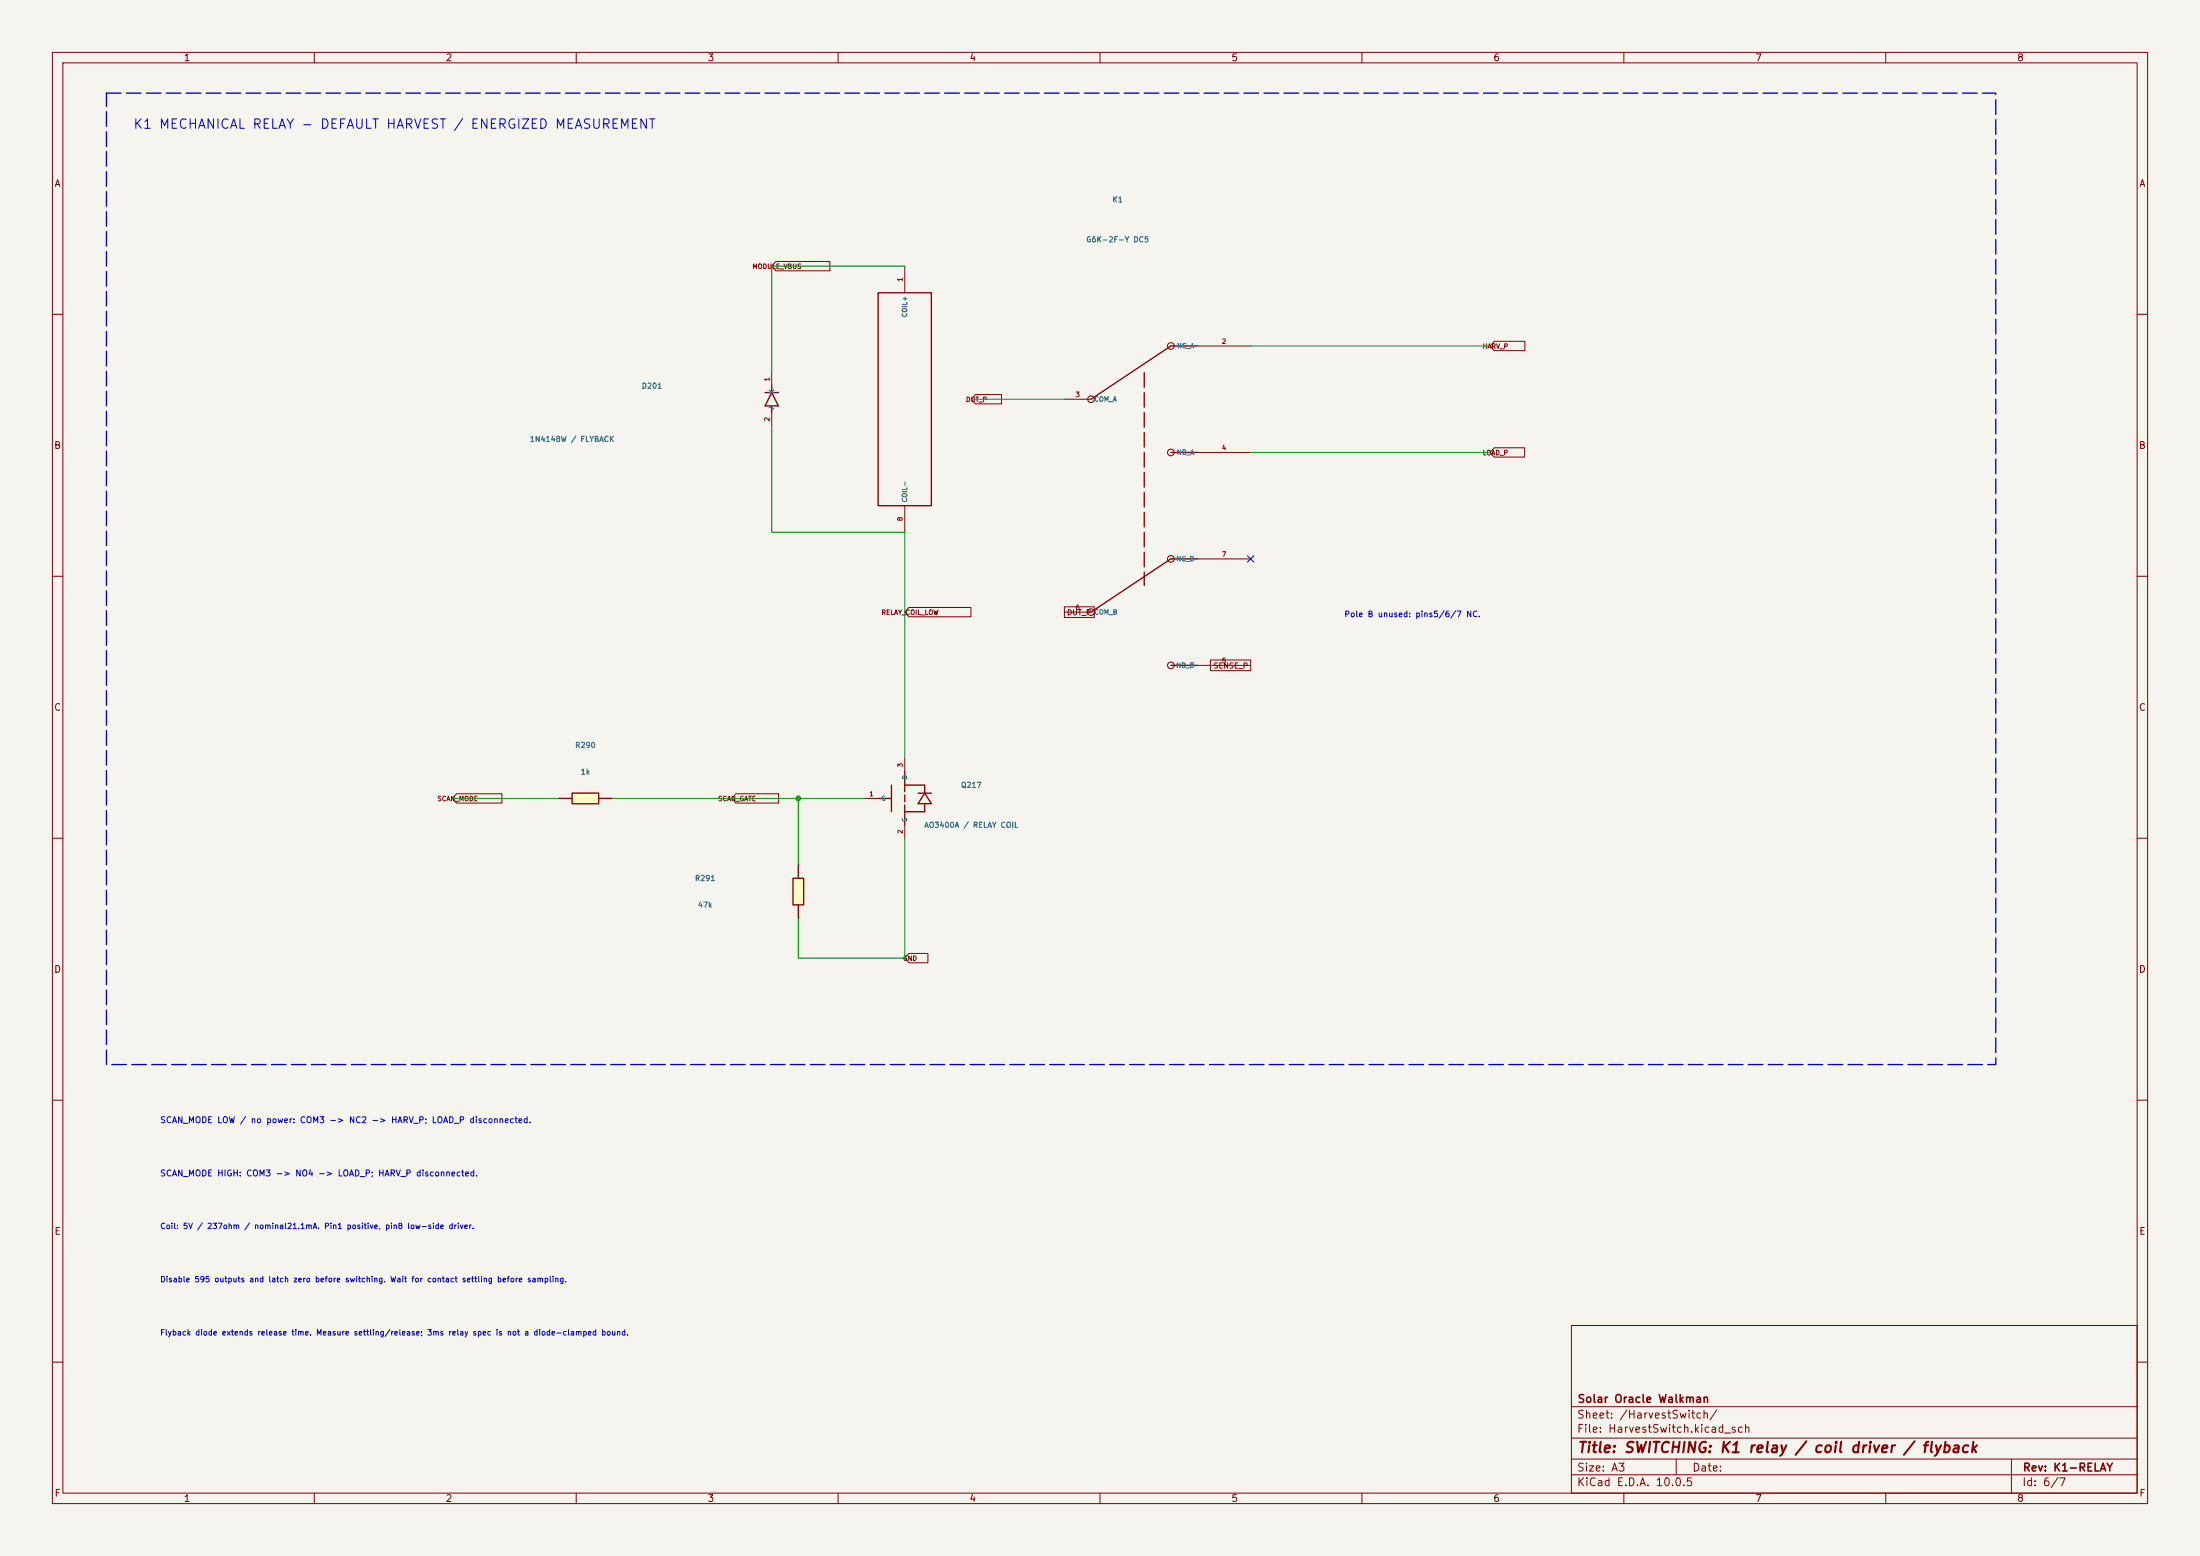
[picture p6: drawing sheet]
(kicad_sch
 (version 20260306)
 (generator "eeschema")
 (generator_version "10.0")
 (paper "A3")
 (title_block
  (title "SWITCHING: K1 relay / coil driver / flyback")
  (rev "K1-RELAY")
  (company "Solar Oracle Walkman"))
 (lib_symbols
  (symbol "solar_oracle:AO3400A_CS"
   (pin_names
    (offset 0.5)) (exclude_from_sim no) (in_bom yes) (on_board yes)
   (in_pos_files yes)
   (duplicate_pin_numbers_are_jumpers no)
   (property "Reference" "U" (at 0 10 0) (show_name no) (do_not_autoplace no) (effects (font (size 0.9 0.9))))
   (property "Value" "AO3400A_CS" (at 0 -10 0) (show_name no) (do_not_autoplace no) (effects (font (size 0.9 0.9))))
   (property "Footprint" "" (at 0 0 0) (show_name no) (do_not_autoplace no) (hide yes) (effects (font (size 1.27 1.27))))
   (property "Datasheet" "" (at 0 0 0) (show_name no) (do_not_autoplace no) (hide yes) (effects (font (size 1.27 1.27))))
   (property "Description" "" (at 0 0 0) (show_name no) (do_not_autoplace no) (hide yes) (effects (font (size 1.27 1.27))))
   (symbol "AO3400A_CS_0_1"
    (polyline (pts (xy -5.08 0) (xy -2.54 0)) (stroke (width 0.254) (type default)) (fill (type none)))
    (polyline (pts (xy -2.54 -2.54) (xy -2.54 2.54)) (stroke (width 0.254) (type default)) (fill (type none)))
    (polyline (pts (xy 0 2.54) (xy 0 5.08)) (stroke (width 0.254) (type default)) (fill (type none)))
    (polyline (pts (xy 0 2.54) (xy 3.81 2.54)) (stroke (width 0.254) (type default)) (fill (type none)))
    (polyline (pts (xy 0 1.27) (xy 0 2.54)) (stroke (width 0.254) (type default)) (fill (type none)))
    (polyline (pts (xy 0 -0.635) (xy 0 0.635)) (stroke (width 0.254) (type default)) (fill (type none)))
    (polyline (pts (xy 0 -2.54) (xy 0 -1.27)) (stroke (width 0.254) (type default)) (fill (type none)))
    (polyline (pts (xy 0 -2.54) (xy 0 -5.08)) (stroke (width 0.254) (type default)) (fill (type none)))
    (polyline (pts (xy 0 -2.54) (xy 3.81 -2.54)) (stroke (width 0.254) (type default)) (fill (type none)))
    (polyline (pts (xy 2.54 1) (xy 5.08 1)) (stroke (width 0.254) (type default)) (fill (type none)))
    (polyline (pts (xy 2.54 -1) (xy 5.08 -1)) (stroke (width 0.254) (type default)) (fill (type none)))
    (polyline (pts (xy 3.81 2.54) (xy 3.81 1)) (stroke (width 0.254) (type default)) (fill (type none)))
    (polyline (pts (xy 3.81 1) (xy 2.54 -1)) (stroke (width 0.254) (type default)) (fill (type none)))
    (polyline (pts (xy 3.81 -2.54) (xy 3.81 -1)) (stroke (width 0.254) (type default)) (fill (type none)))
    (polyline (pts (xy 5.08 -1) (xy 3.81 1)) (stroke (width 0.254) (type default)) (fill (type none))))
   (symbol "AO3400A_CS_1_1"
    (pin input line (at -7.62 0 0) (length 2.54) (name "G" (effects (font (size 0.85 0.85)))) (number "1" (effects (font (size 0.85 0.85)))))
    (pin passive line (at 0 -7.62 90) (length 2.54) (name "S" (effects (font (size 0.85 0.85)))) (number "2" (effects (font (size 0.85 0.85)))))
    (pin passive line (at 0 7.62 270) (length 2.54) (name "D" (effects (font (size 0.85 0.85)))) (number "3" (effects (font (size 0.85 0.85))))))
   (embedded_fonts no))
  (symbol "solar_oracle:RELAY_FLYBACK"
   (pin_names
    (offset 0.5)) (exclude_from_sim no) (in_bom yes) (on_board yes)
   (in_pos_files yes)
   (duplicate_pin_numbers_are_jumpers no)
   (property "Reference" "D" (at 0 0 0) (show_name no) (do_not_autoplace no) (effects (font (size 1.016 1.016))))
   (property "Value" "1N4148W" (at 0 0 0) (show_name no) (do_not_autoplace no) (effects (font (size 1.016 1.016))))
   (property "Footprint" "" (at 0 0 0) (show_name no) (do_not_autoplace no) (hide yes) (effects (font (size 1.27 1.27))))
   (property "Datasheet" "" (at 0 0 0) (show_name no) (do_not_autoplace no) (hide yes) (effects (font (size 1.27 1.27))))
   (property "Description" "" (at 0 0 0) (show_name no) (do_not_autoplace no) (hide yes) (effects (font (size 1.27 1.27))))
   (symbol "RELAY_FLYBACK_0_1"
    (polyline (pts (xy -1.27 1.27) (xy 1.27 1.27)) (stroke (width 0.254) (type default)) (fill (type none)))
    (polyline (pts (xy -1.27 -1.27) (xy 1.27 -1.27)) (stroke (width 0.254) (type default)) (fill (type none)))
    (polyline (pts (xy 0 2.54) (xy 0 1.27)) (stroke (width 0.254) (type default)) (fill (type none)))
    (polyline (pts (xy 0 1.27) (xy -1.27 -1.27)) (stroke (width 0.254) (type default)) (fill (type none)))
    (polyline (pts (xy 0 -2.54) (xy 0 -1.27)) (stroke (width 0.254) (type default)) (fill (type none)))
    (polyline (pts (xy 1.27 -1.27) (xy 0 1.27)) (stroke (width 0.254) (type default)) (fill (type none))))
   (symbol "RELAY_FLYBACK_1_1"
    (pin passive line (at 0 5.08 270) (length 2.54) (name "K" (effects (font (size 0.9 0.9)))) (number "1" (effects (font (size 0.9 0.9)))))
    (pin passive line (at 0 -5.08 90) (length 2.54) (name "A" (effects (font (size 0.9 0.9)))) (number "2" (effects (font (size 0.9 0.9))))))
   (embedded_fonts no))
  (symbol "solar_oracle:RELAY_G6K_2F_Y"
   (pin_names
    (offset 0.5)) (exclude_from_sim no) (in_bom yes) (on_board yes)
   (in_pos_files yes)
   (duplicate_pin_numbers_are_jumpers no)
   (property "Reference" "K" (at 0 0 0) (show_name no) (do_not_autoplace no) (effects (font (size 1.016 1.016))))
   (property "Value" "G6K-2F-Y DC5" (at 0 0 0) (show_name no) (do_not_autoplace no) (effects (font (size 1.016 1.016))))
   (property "Footprint" "" (at 0 0 0) (show_name no) (do_not_autoplace no) (hide yes) (effects (font (size 1.27 1.27))))
   (property "Datasheet" "" (at 0 0 0) (show_name no) (do_not_autoplace no) (hide yes) (effects (font (size 1.27 1.27))))
   (property "Description" "" (at 0 0 0) (show_name no) (do_not_autoplace no) (hide yes) (effects (font (size 1.27 1.27))))
   (symbol "RELAY_G6K_2F_Y_0_1"
    (rectangle (start -40.64 20.32) (end -30.48 -20.32) (stroke (width 0.254) (type default)) (fill (type none)))
    (polyline (pts (xy 0 0) (xy 15.24 10.16)) (stroke (width 0.254) (type default)) (fill (type none)))
    (circle (center 0 0) (radius 0.635) (stroke (width 0.2) (type default)) (fill (type none)))
    (polyline (pts (xy 0 -40.64) (xy 15.24 -30.48)) (stroke (width 0.254) (type default)) (fill (type none)))
    (circle (center 0 -40.64) (radius 0.635) (stroke (width 0.2) (type default)) (fill (type none)))
    (polyline (pts (xy 10.16 5.08) (xy 10.16 -35.56)) (stroke (width 0.254) (type dash)) (fill (type none)))
    (polyline (pts (xy 15.24 10.16) (xy 20.32 10.16)) (stroke (width 0.254) (type default)) (fill (type none)))
    (circle (center 15.24 10.16) (radius 0.635) (stroke (width 0.2) (type default)) (fill (type none)))
    (polyline (pts (xy 15.24 -10.16) (xy 20.32 -10.16)) (stroke (width 0.254) (type default)) (fill (type none)))
    (circle (center 15.24 -10.16) (radius 0.635) (stroke (width 0.2) (type default)) (fill (type none)))
    (polyline (pts (xy 15.24 -30.48) (xy 20.32 -30.48)) (stroke (width 0.254) (type default)) (fill (type none)))
    (circle (center 15.24 -30.48) (radius 0.635) (stroke (width 0.2) (type default)) (fill (type none)))
    (polyline (pts (xy 15.24 -50.8) (xy 20.32 -50.8)) (stroke (width 0.254) (type default)) (fill (type none)))
    (circle (center 15.24 -50.8) (radius 0.635) (stroke (width 0.2) (type default)) (fill (type none))))
   (symbol "RELAY_G6K_2F_Y_1_1"
    (pin passive line (at -35.56 25.4 270) (length 5.08) (name "COIL+" (effects (font (size 0.9 0.9)))) (number "1" (effects (font (size 0.9 0.9)))))
    (pin passive line (at 30.48 10.16 180) (length 10.16) (name "NC_A" (effects (font (size 0.9 0.9)))) (number "2" (effects (font (size 0.9 0.9)))))
    (pin passive line (at -5.08 0 0) (length 5.08) (name "COM_A" (effects (font (size 0.9 0.9)))) (number "3" (effects (font (size 0.9 0.9)))))
    (pin passive line (at 30.48 -10.16 180) (length 10.16) (name "NO_A" (effects (font (size 0.9 0.9)))) (number "4" (effects (font (size 0.9 0.9)))))
    (pin passive line (at 30.48 -50.8 180) (length 10.16) (name "NO_B" (effects (font (size 0.9 0.9)))) (number "5" (effects (font (size 0.9 0.9)))))
    (pin passive line (at -5.08 -40.64 0) (length 5.08) (name "COM_B" (effects (font (size 0.9 0.9)))) (number "6" (effects (font (size 0.9 0.9)))))
    (pin passive line (at 30.48 -30.48 180) (length 10.16) (name "NC_B" (effects (font (size 0.9 0.9)))) (number "7" (effects (font (size 0.9 0.9)))))
    (pin passive line (at -35.56 -25.4 90) (length 5.08) (name "COIL-" (effects (font (size 0.9 0.9)))) (number "8" (effects (font (size 0.9 0.9))))))
   (embedded_fonts no))
  (symbol "solar_oracle:REV_R"
   (pin_numbers (hide yes))
   (pin_names
    (offset 0) (hide yes)) (exclude_from_sim no) (in_bom yes) (on_board yes)
   (in_pos_files yes)
   (duplicate_pin_numbers_are_jumpers no)
   (property "Reference" "U" (at 0 7.62 0) (show_name no) (do_not_autoplace no) (effects (font (size 1.27 1.27))))
   (property "Value" "REV_R" (at 0 -7.62 0) (show_name no) (do_not_autoplace no) (effects (font (size 1.27 1.27))))
   (property "Footprint" "" (at 0 0 0) (show_name no) (do_not_autoplace no) (hide yes) (effects (font (size 1.27 1.27))))
   (property "Datasheet" "" (at 0 0 0) (show_name no) (do_not_autoplace no) (hide yes) (effects (font (size 1.27 1.27))))
   (property "Description" "" (at 0 0 0) (show_name no) (do_not_autoplace no) (hide yes) (effects (font (size 1.27 1.27))))
   (symbol "REV_R_0_1"
    (polyline (pts (xy -5.08 0) (xy -2.54 0)) (stroke (width 0.254) (type default)) (fill (type none)))
    (rectangle (start -2.54 1.016) (end 2.54 -1.016) (stroke (width 0.254) (type default)) (fill (type background)))
    (polyline (pts (xy 2.54 0) (xy 5.08 0)) (stroke (width 0.254) (type default)) (fill (type none))))
   (symbol "REV_R_1_1"
    (pin passive line (at -5.08 0 0) (length 0) (name "1" (effects (font (size 1.016 1.016)))) (number "1" (effects (font (size 0.889 0.889)))))
    (pin passive line (at 5.08 0 180) (length 0) (name "2" (effects (font (size 1.016 1.016)))) (number "2" (effects (font (size 0.889 0.889))))))
   (embedded_fonts no)))
 (polyline
  (pts (xy 20.32 17.78) (xy 381 17.78) (xy 381 203.2) (xy 20.32 203.2) (xy 20.32 17.78))
  (stroke (width 0.254) (type dash))
  (fill (type none)))
 (text "SCAN_MODE HIGH: COM3 -> NO4 -> LOAD_P; HARV_P disconnected."
  (exclude_from_sim no)
  (at 30.48 223.52 0)
  (effects (font (size 1.15 1.15)) (justify left top)))
 (text "Flyback diode extends release time. Measure settling/release; 3ms relay spec is not a diode-clamped bound."
  (exclude_from_sim no)
  (at 30.48 254 0)
  (effects (font (size 1.05 1.05)) (justify left top)))
 (text "Coil: 5V / 237ohm / nominal21.1mA. Pin1 positive, pin8 low-side driver."
  (exclude_from_sim no)
  (at 30.48 233.68 0)
  (effects (font (size 1.05 1.05)) (justify left top)))
 (text "SCAN_MODE LOW / no power: COM3 -> NC2 -> HARV_P; LOAD_P disconnected."
  (exclude_from_sim no)
  (at 30.48 213.36 0)
  (effects (font (size 1.15 1.15)) (justify left top)))
 (text "K1 MECHANICAL RELAY - DEFAULT HARVEST / ENERGIZED MEASUREMENT"
  (exclude_from_sim no)
  (at 25.4 22.86 0)
  (effects (font (size 1.8 1.8)) (justify left top)))
 (text "Disable 595 outputs and latch zero before switching. Wait for contact settling before sampling."
  (exclude_from_sim no)
  (at 30.48 243.84 0)
  (effects (font (size 1.05 1.05)) (justify left top)))
 (text "Pole B unused: pins5/6/7 NC."
  (exclude_from_sim no)
  (at 256.54 116.84 0)
  (effects (font (size 1.1 1.1)) (justify left top)))
 (junction
  (at 152.4 152.4)
  (diameter 0)
  (color 0 0 0 0))
 
 
 (no_connect
  (at 238.76 106.68))
 (wire
  (pts (xy 152.4 175.26) (xy 152.4 182.88))
  (stroke (width 0) (type default)))
 (wire
  (pts (xy 172.72 101.6) (xy 172.72 144.78))
  (stroke (width 0) (type default)))
 (wire
  (pts (xy 147.32 101.6) (xy 172.72 101.6))
  (stroke (width 0) (type default)))
 (wire
  (pts (xy 152.4 152.4) (xy 165.1 152.4))
  (stroke (width 0) (type default)))
 (wire
  (pts (xy 152.4 152.4) (xy 152.4 165.1))
  (stroke (width 0) (type default)))
 (wire
  (pts (xy 116.84 152.4) (xy 152.4 152.4))
  (stroke (width 0) (type default)))
 (wire
  (pts (xy 152.4 182.88) (xy 172.72 182.88))
  (stroke (width 0) (type default)))
 (wire
  (pts (xy 86.36 152.4) (xy 106.68 152.4))
  (stroke (width 0) (type default)))
 (wire
  (pts (xy 147.32 81.28) (xy 147.32 101.6))
  (stroke (width 0) (type default)))
 (wire
  (pts (xy 185.42 76.2) (xy 203.2 76.2))
  (stroke (width 0) (type default)))
 (wire
  (pts (xy 147.32 50.8) (xy 147.32 71.12))
  (stroke (width 0) (type default)))
 (wire
  (pts (xy 172.72 160.02) (xy 172.72 182.88))
  (stroke (width 0) (type default)))
 (wire
  (pts (xy 238.76 86.36) (xy 284.48 86.36))
  (stroke (width 0) (type default)))
 (wire
  (pts (xy 147.32 50.8) (xy 172.72 50.8))
  (stroke (width 0) (type default)))
 (wire
  (pts (xy 238.76 66.04) (xy 284.48 66.04))
  (stroke (width 0) (type default)))
 (global_label "DUT_P"
  (shape input)
  (at 185.42 76.2 0)
  (effects (font (size 0.889 0.889)))
  (property "Intersheetrefs" "${INTERSHEET_REFS}" (at 185.42 76.2 0) (hide yes) (show_name no) (do_not_autoplace no) (effects (font (size 1.27 1.27)))))
 (global_label "SCAN_MODE"
  (shape input)
  (at 86.36 152.4 0)
  (effects (font (size 0.889 0.889)))
  (property "Intersheetrefs" "${INTERSHEET_REFS}" (at 86.36 152.4 0) (hide yes) (show_name no) (do_not_autoplace no) (effects (font (size 1.27 1.27)))))
 (global_label "HARV_P"
  (shape input)
  (at 284.48 66.04 0)
  (effects (font (size 0.889 0.889)))
  (property "Intersheetrefs" "${INTERSHEET_REFS}" (at 284.48 66.04 0) (hide yes) (show_name no) (do_not_autoplace no) (effects (font (size 1.27 1.27)))))
 (global_label "SCAN_GATE"
  (shape input)
  (at 139.7 152.4 0)
  (effects (font (size 0.889 0.889)))
  (property "Intersheetrefs" "${INTERSHEET_REFS}" (at 139.7 152.4 0) (hide yes) (show_name no) (do_not_autoplace no) (effects (font (size 1.27 1.27)))))
 (global_label "GND"
  (shape input)
  (at 172.72 182.88 0)
  (effects (font (size 0.889 0.889)))
  (property "Intersheetrefs" "${INTERSHEET_REFS}" (at 172.72 182.88 0) (hide yes) (show_name no) (do_not_autoplace no) (effects (font (size 1.27 1.27)))))
 (global_label "MODULE_VBUS"
  (shape input)
  (at 147.32 50.8 0)
  (effects (font (size 0.889 0.889)))
  (property "Intersheetrefs" "${INTERSHEET_REFS}" (at 147.32 50.8 0) (hide yes) (show_name no) (do_not_autoplace no) (effects (font (size 1.27 1.27)))))
 (global_label "RELAY_COIL_LOW"
  (shape input)
  (at 172.72 116.84 0)
  (effects (font (size 0.889 0.889)))
  (property "Intersheetrefs" "${INTERSHEET_REFS}" (at 172.72 116.84 0) (hide yes) (show_name no) (do_not_autoplace no) (effects (font (size 1.27 1.27)))))
 (global_label "LOAD_P"
  (shape input)
  (at 284.48 86.36 0)
  (effects (font (size 0.889 0.889)))
  (property "Intersheetrefs" "${INTERSHEET_REFS}" (at 284.48 86.36 0) (hide yes) (show_name no) (do_not_autoplace no) (effects (font (size 1.27 1.27)))))
 (symbol
  (lib_id "solar_oracle:REV_R")
  (at 111.76 152.4 0)
  (unit 1)
  (body_style 1)
  (exclude_from_sim no)
  (in_bom yes)
  (on_board yes)
  (in_pos_files yes)
  (dnp no)
  (property "Reference" "R290" (at 111.76 142.24 0) (show_name no) (do_not_autoplace no) (effects (font (size 1.016 1.016))))
  (property "Value" "1k" (at 111.76 147.32 0) (show_name no) (do_not_autoplace no) (effects (font (size 1.016 1.016))))
  (property "Footprint" "Resistor_SMD:R_0603_1608Metric" (at 111.76 152.4 0) (hide yes) (show_name no) (do_not_autoplace no) (effects (font (size 1.016 1.016))))
  (property "Datasheet" "" (at 111.76 152.4 0) (hide yes) (show_name no) (do_not_autoplace no) (effects (font (size 1.016 1.016))))
  (property "Description" "" (at 111.76 152.4 0) (hide yes) (show_name no) (do_not_autoplace no) (effects (font (size 1.016 1.016))))
  (property "MPN" "RC0603FR-071KL" (at 111.76 152.4 0) (hide yes) (show_name no) (do_not_autoplace no) (effects (font (size 1.016 1.016))))
  (pin "1")
  (pin "2"))
 (symbol
  (lib_id "solar_oracle:RELAY_G6K_2F_Y")
  (at 208.28 76.2 0)
  (unit 1)
  (body_style 1)
  (exclude_from_sim no)
  (in_bom yes)
  (on_board yes)
  (in_pos_files yes)
  (dnp no)
  (property "Reference" "K1" (at 213.36 38.1 0) (show_name no) (do_not_autoplace no) (effects (font (size 1.016 1.016))))
  (property "Value" "G6K-2F-Y DC5" (at 213.36 45.72 0) (show_name no) (do_not_autoplace no) (effects (font (size 1.016 1.016))))
  (property "Footprint" "solar_oracle:G6K_2F_Y" (at 208.28 76.2 0) (hide yes) (show_name no) (do_not_autoplace no) (effects (font (size 1.016 1.016))))
  (property "Datasheet" "https://omronfs.omron.com/en_US/ecb/products/pdf/en-g6k.pdf" (at 208.28 76.2 0) (hide yes) (show_name no) (do_not_autoplace no) (effects (font (size 1.016 1.016))))
  (property "Description" "5V non-latching relay; coil1+/8-; poleA COM3 NC2 NO4; poleB unused" (at 208.28 76.2 0) (hide yes) (show_name no) (do_not_autoplace no) (effects (font (size 1.016 1.016))))
  (property "MPN" "G6K-2F-Y-TR DC5" (at 208.28 76.2 0) (hide yes) (show_name no) (do_not_autoplace no) (effects (font (size 1.016 1.016))))
  (pin "1")
  (pin "8")
  (pin "3")
  (pin "2")
  (pin "4")
  (pin "5")
  (pin "6")
  (pin "7"))
 (symbol
  (lib_id "solar_oracle:AO3400A_CS")
  (at 172.72 152.4 0)
  (unit 1)
  (body_style 1)
  (exclude_from_sim no)
  (in_bom yes)
  (on_board yes)
  (in_pos_files yes)
  (dnp no)
  (property "Reference" "Q217" (at 185.42 149.86 0) (show_name no) (do_not_autoplace no) (effects (font (size 1.016 1.016))))
  (property "Value" "AO3400A / RELAY COIL" (at 185.42 157.48 0) (show_name no) (do_not_autoplace no) (effects (font (size 1.016 1.016))))
  (property "Footprint" "Package_TO_SOT_SMD:SOT-23" (at 172.72 152.4 0) (hide yes) (show_name no) (do_not_autoplace no) (effects (font (size 1.016 1.016))))
  (property "Datasheet" "https://www.aosmd.com/sites/default/files/res/datasheets/AO3400A.pdf" (at 172.72 152.4 0) (hide yes) (show_name no) (do_not_autoplace no) (effects (font (size 1.016 1.016))))
  (property "Description" "Low-side relay coil driver; SCAN_MODE high energizes K1" (at 172.72 152.4 0) (hide yes) (show_name no) (do_not_autoplace no) (effects (font (size 1.016 1.016))))
  (property "MPN" "AO3400A" (at 172.72 152.4 0) (hide yes) (show_name no) (do_not_autoplace no) (effects (font (size 1.016 1.016))))
  (pin "1")
  (pin "2")
  (pin "3"))
 (symbol
  (lib_id "solar_oracle:RELAY_FLYBACK")
  (at 147.32 76.2 0)
  (unit 1)
  (body_style 1)
  (exclude_from_sim no)
  (in_bom yes)
  (on_board yes)
  (in_pos_files yes)
  (dnp no)
  (property "Reference" "D201" (at 124.46 73.66 0) (show_name no) (do_not_autoplace no) (effects (font (size 1.016 1.016))))
  (property "Value" "1N4148W / FLYBACK" (at 109.22 83.82 0) (show_name no) (do_not_autoplace no) (effects (font (size 1.016 1.016))))
  (property "Footprint" "Diode_SMD:D_SOD-123" (at 147.32 76.2 0) (hide yes) (show_name no) (do_not_autoplace no) (effects (font (size 1.016 1.016))))
  (property "Datasheet" "https://www.diodes.com/assets/Datasheets/ds30086.pdf" (at 147.32 76.2 0) (hide yes) (show_name no) (do_not_autoplace no) (effects (font (size 1.016 1.016))))
  (property "Description" "Coil flyback; cathode pad1 to MODULE_VBUS, anode pad2 to RELAY_COIL_LOW" (at 147.32 76.2 0) (hide yes) (show_name no) (do_not_autoplace no) (effects (font (size 1.016 1.016))))
  (property "MPN" "1N4148W-7-F" (at 147.32 76.2 0) (hide yes) (show_name no) (do_not_autoplace no) (effects (font (size 1.016 1.016))))
  (pin "1")
  (pin "2"))
 (symbol
  (lib_id "solar_oracle:REV_R")
  (at 152.4 170.18 270)
  (unit 1)
  (body_style 1)
  (exclude_from_sim no)
  (in_bom yes)
  (on_board yes)
  (in_pos_files yes)
  (dnp no)
  (property "Reference" "R291" (at 134.62 167.64 90) (show_name no) (do_not_autoplace no) (effects (font (size 1.016 1.016))))
  (property "Value" "47k" (at 134.62 172.72 90) (show_name no) (do_not_autoplace no) (effects (font (size 1.016 1.016))))
  (property "Footprint" "Resistor_SMD:R_0603_1608Metric" (at 152.4 170.18 90) (hide yes) (show_name no) (do_not_autoplace no) (effects (font (size 1.016 1.016))))
  (property "Datasheet" "" (at 152.4 170.18 90) (hide yes) (show_name no) (do_not_autoplace no) (effects (font (size 1.016 1.016))))
  (property "Description" "" (at 152.4 170.18 90) (hide yes) (show_name no) (do_not_autoplace no) (effects (font (size 1.016 1.016))))
  (property "MPN" "RC0603FR-0747KL" (at 152.4 170.18 90) (hide yes) (show_name no) (do_not_autoplace no) (effects (font (size 1.016 1.016))))
  (pin "1")
  (pin "2"))

 (global_label "SENSE_P" (shape passive) (at 238.76 127 180) (effects (font (size 1.016 1.016)) (justify right)))

 (global_label "DUT_P" (shape passive) (at 203.2 116.84 0) (effects (font (size 1.016 1.016)) (justify left))))
